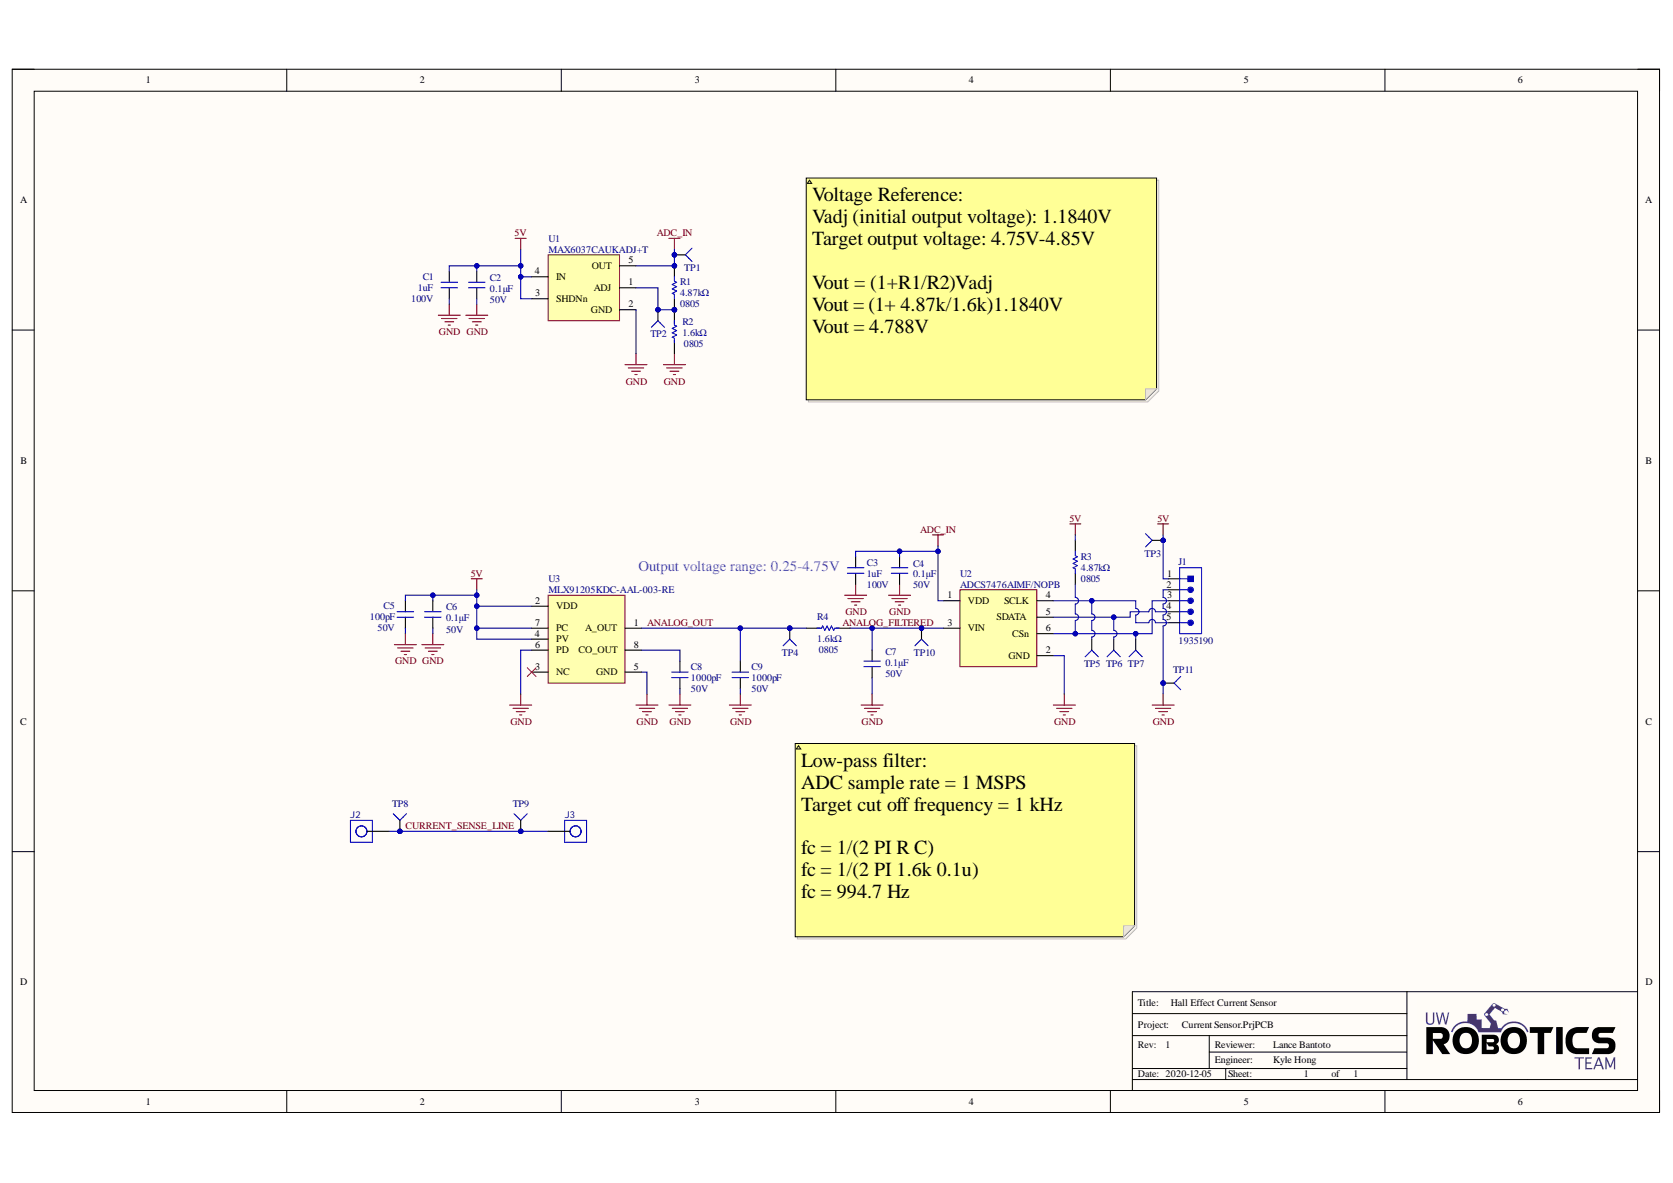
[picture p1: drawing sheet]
# Altium project Current Sensor.PrjPCB
Address1: 200 University Avenue; Address2: Waterloo; Address3: Ontario; Address4: Canada N2L 3G6; BoardName: Your Board Name; DrawnBy: Your Name
1 sheet, 30 parts. Net scope: global (net labels, ports and power ports of the same name join across sheets).
Board file: Current Sensor.PcbDoc

## Sheet Current Sensor.SchDoc: Hall Effect Current Sensor
size Letter; DrawnBy: Kyle Hong; SheetNumber: 1; SheetTotal: 1

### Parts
C1  Capacitance: 1uF  Voltage Rating: 100V  [CAPC3216X190X50NL20T25]  (hidden comment: CAP_1uF_100V_1206)
C2  0.1μF  Voltage Rating: 50V  [CAP2012]
C3  Capacitance: 1uF  Voltage Rating: 100V  [CAPC3216X190X50NL20T25]  (hidden comment: CAP_1uF_100V_1206)
C4  0.1μF  Voltage Rating: 50V  [CAP2012]
C5  value 100pF  Voltage Rating: 50V  [CAP2012]  (hidden comment: CAP_100pF_50V_0805)
C6  0.1μF  Voltage Rating: 50V  [CAP2012]
C7  0.1μF  Voltage Rating: 50V  [CAP2012]
C8  Voltage Rating: 50V  Capacitance: 1000pF  [CAP2012]  (hidden comment: CAP_1000pF_50V_0805)
C9  Voltage Rating: 50V  Capacitance: 1000pF  [CAP2012]  (hidden comment: CAP_1000pF_50V_0805)
J1  CON_5M_TERM  [1935190]  (value not drawn)
J2  Screw Terminal 6-32  [7701_KEYSTONE]  (value not drawn)
J3  Screw Terminal 6-32  [7701_KEYSTONE]  (value not drawn)
R1  Case Code (Imperial): 0805  Resistance: 4.87kΩ  [RESC0805(2012)_H]  (hidden comment: RES_4.87kΩ_0805)
R2  Case/Package: 0805  Resistance: 1.6kΩ  [RESC0805(2012)_H]  (hidden comment: RES_1.6kΩ_0805)
R3  Case Code (Imperial): 0805  Resistance: 4.87kΩ  [RESC0805(2012)_H]  (hidden comment: RES_4.87kΩ_0805)
R4  Case/Package: 0805  Resistance: 1.6kΩ  [RESC0805(2012)_H]  (hidden comment: RES_1.6kΩ_0805)
TP1  TESTPOINT_SMD_LOOP  [S1751-46R]  (value not drawn)
TP2  TESTPOINT_1MM_CIRCLE  [TESTPOINT_CIRCLE_1MM]  (value not drawn)
TP3  TESTPOINT_SMD_LOOP  [S1751-46R]  (value not drawn)
TP4  TESTPOINT_1MM_CIRCLE  [TESTPOINT_CIRCLE_1MM]  (value not drawn)
TP5  TESTPOINT_1MM_CIRCLE  [TESTPOINT_CIRCLE_1MM]  (value not drawn)
TP6  TESTPOINT_1MM_CIRCLE  [TESTPOINT_CIRCLE_1MM]  (value not drawn)
TP7  TESTPOINT_1MM_CIRCLE  [TESTPOINT_CIRCLE_1MM]  (value not drawn)
TP8  TESTPOINT_SMD_LOOP  [S1751-46R]  (value not drawn)
TP9  TESTPOINT_SMD_LOOP  [S1751-46R]  (value not drawn)
TP10  TESTPOINT_1MM_CIRCLE  [TESTPOINT_CIRCLE_1MM]  (value not drawn)
TP11  TESTPOINT_1MM_SQUARE  [TESTPOINT_SQUARE_1MM]  (value not drawn)
U1  MAX6037CAUKADJ+T  [SOT23-5]
U2  ADCS7476AIMF/NOPB  [ADCS747x]
U3  MLX91205KDC-AAL-003-RE  [8-SOIC_M]

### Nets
5V: C1.2 C2.2 C5.2 C6.2 J1.1 R3.2 TP3.1(=value) U1.3(SHDNn) U1.4(IN) U3.2(VDD) U3.4(PV) U3.7(PC)
ADC_IN: C3.2 C4.2 R1.2 TP1.1(=value) U1.5(OUT) U2.1(VDD)
GND: C1.1 C2.1 C3.1 C4.1 C5.1 C6.1 C7.1 C8.1 C9.1 J1.2 R2.1 TP11.1(=value) U1.2(GND) U2.2(GND) U3.5(GND) U3.6(PD)
Analog_filtered: C7.2 R4.1 TP10.1(=value) U2.3(VIN)
Analog_out: C9.2 R4.2 TP4.1(=value) U3.1(A_OUT)
Current sense line: J2.1 J3.1 TP8.1(=value) TP9.1(=value)
NetC8_2: C8.2 U3.8(CO_OUT)
NetJ1_3: J1.3 R3.1 TP7.1(=value) U2.6(CSn)
NetJ1_4: J1.4 TP6.1(=value) U2.5(SDATA)
NetJ1_5: J1.5 TP5.1(=value) U2.4(SCLK)
NetR1_1: R1.1 R2.2 TP2.1(=value) U1.1(ADJ)

Not connected (* = marked no-connect by the designer): U3 3(NC)*

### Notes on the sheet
- Voltage Reference:
  Vadj (initial output voltage): 1.1840V
  Target output voltage: 4.75V-4.85V
  Vout = (1+R1/R2)Vadj
  Vout = (1+ 4.87k/1.6k)1.1840V
  Vout = 4.788V
- Output voltage range: 0.25-4.75V
- Low-pass filter:
  ADC sample rate = 1 MSPS
  Target cut off frequency = 1 kHz
  fc = 1/(2 PI R C)
  fc = 1/(2 PI 1.6k 0.1u)
  fc = 994.7 Hz
